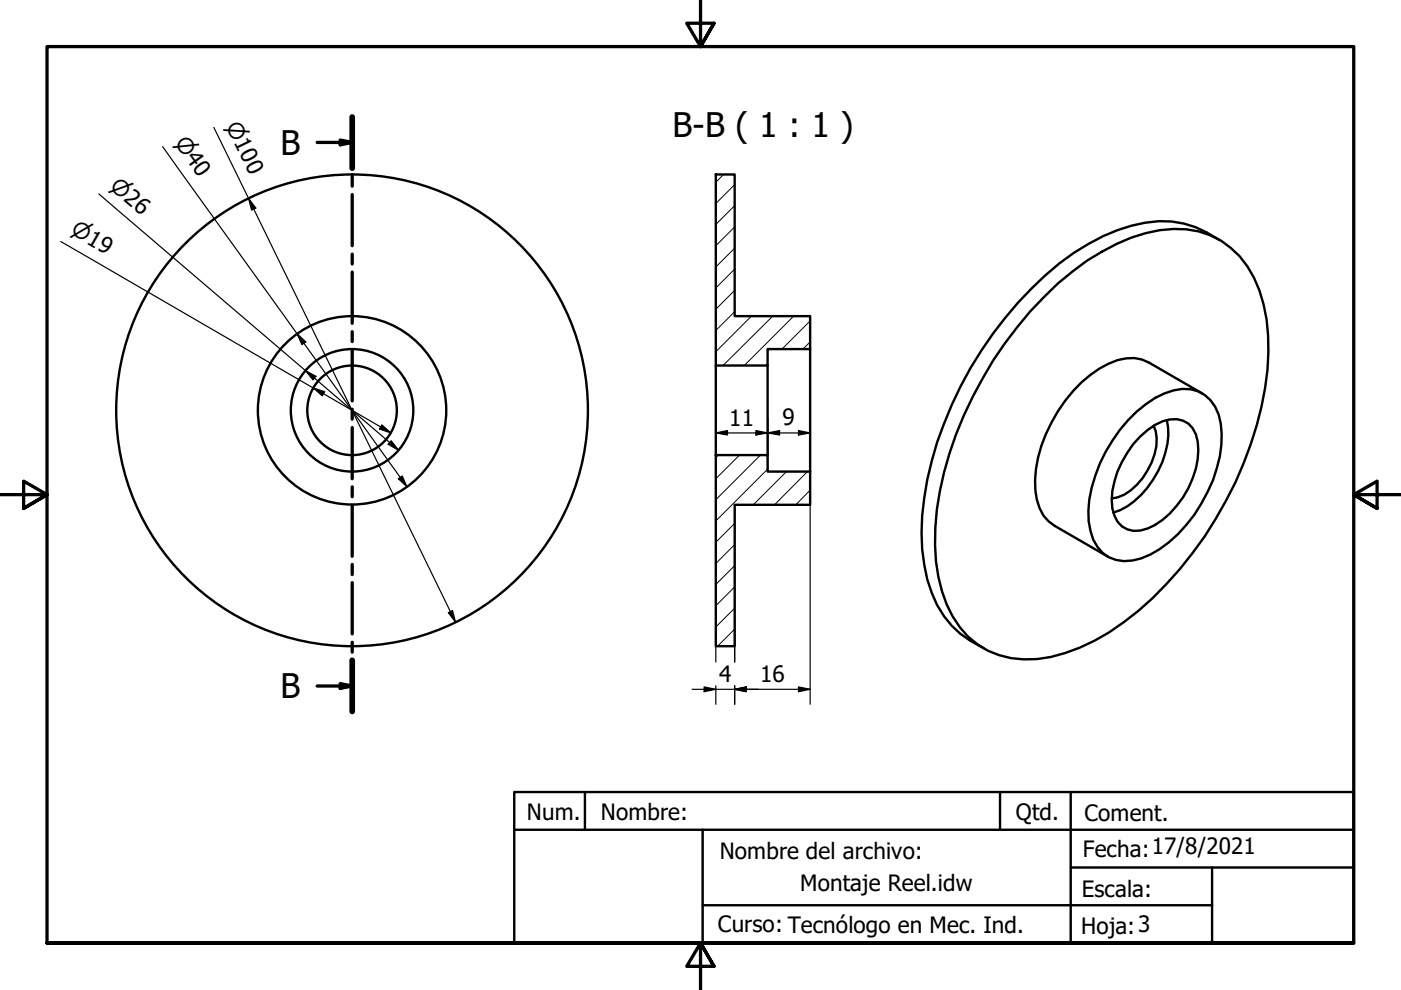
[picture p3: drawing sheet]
<svg xmlns="http://www.w3.org/2000/svg" width="297mm" height="210mm" viewBox="0 0 297 210" stroke-linecap="round" stroke-linejoin="round" font-family="sans-serif">
<!-- layer: Hatch (ISO) -->
<g fill="none" stroke="#000" stroke-width=".21">
<path d="M153.4 37l-1.6 1.6M155.8 39.2l-4 4M155.8 57.1l-4 4M155.8 52.6l-4 4M155.8 48.1l-4 4M155.8 43.6l-4 4M155.8 66.1l-4 4M155.8 61.6l-4 4M159.3 67l-7.5 7.6M162.8 77l-.5 .5M163.8 67l-10.5 10.5M168.3 67l-10.5 10.5"/>
<path d="M171.8 72.5l-1.6 1.5M171.8 68l-6 6M152.3 96.5l-.5 .5M156.8 96.5l-5 5M161.2 96.5l-9.4 9.5M162.8 99.5l-11 11M166.8 100l-7.1 7M171.2 100l-7 7M155.8 119.9l-4 4M155.8 115.5l-4 4M155.8 111l-4 4M171.8 103.9l-3.1 3.1"/>
<path d="M155.8 133.4l-3.7 3.6M155.8 128.9l-4 4M155.8 124.4l-4 4"/>
</g>
<!-- layer: Visible (ISO) -->
<g fill="none" stroke="#000" stroke-width=".51">
<path d="M151.8 37h4v30h16v7h-9v3.5h-11zM258.6 50.9a20.8 20.8 0 0 0-18.7-3 47.9 47.9 0 0 0-21.2 13.3 81.1 81.1 0 0 0-22.7 44.4 39.8 39.8 0 0 0 1.5 20.1 20.1 20.1 0 0 0 11.1 11.7M151.8 77.5v19M162.8 77.5v19M171.8 74v26M221.4 63a48.8 48.8 0 0 1 21.5-13.6 20.2 20.2 0 0 1 16 1.6 21.1 21.1 0 0 1 9 13.6 48.3 48.3 0 0 1-.4 21.6 82.5 82.5 0 0 1-26.1 43.3 43.9 43.9 0 0 1-18.6 9.8 19.1 19.1 0 0 1-17.6-4.3 25.9 25.9 0 0 1-6.8-16 63.4 63.4 0 0 1 5.9-30.9 81.9 81.9 0 0 1 17.1-25.1zM151.8 96.5h11v3.5h9v7h-16v30h-4zM241 87.3a17.3 17.3 0 0 1 9.6-4.8 7.4 7.4 0 0 1 7.8 5.4 22.1 22.1 0 0 1-1.2 13.9 30.7 30.7 0 0 1-13.3 15.8 10 10 0 0 1-8.8 .5 8.4 8.4 0 0 1-3.9-5.5 20 20 0 0 1 1-11.7 33.7 33.7 0 0 1 8.8-13.6zM241.7 92.6a10.9 10.9 0 0 1 7.8-3.7 4.9 4.9 0 0 1 4.4 4.7 19.3 19.3 0 0 1-7.4 16.6 9.4 9.4 0 0 1-6.2 2.4 4.6 4.6 0 0 1-4-3.3 11.7 11.7 0 0 1 0-7.2 21.7 21.7 0 0 1 5.4-9.5zM244.6 90.3a10.4 10.4 0 0 1-1.3 9.5 10.8 10.8 0 0 1-7.6 5.9M247.4 89.1a16.4 16.4 0 0 1-2.9 12.6 15.8 15.8 0 0 1-8.5 7M254.9 83.4l-11.3-6.5a8.7 8.7 0 0 0-8.6 .2 29.1 29.1 0 0 0-13.3 14.9 23.3 23.3 0 0 0-1.9 14 7.9 7.9 0 0 0 3.8 5.5l11.3 6.5"/>
<circle cx="74.6" cy="87" r="9.5"/>
<circle cx="74.6" cy="87" r="50"/>
<circle cx="74.6" cy="87" r="13"/>
<circle cx="74.6" cy="87" r="20"/>
</g>
<!-- layer: Section Line (ISO) -->
<g fill="none" stroke="#000" stroke-width=".7">
<path d="M67.2 30.2h7.5M72.1 29.7l2.6 .5-2.6 .5zM74.7 24.8v10.9M74.7 37.4v2.1M74.7 41.2v10.9M74.7 53.9v2.1M74.7 57.7v10.9M74.7 70.3v2.1M74.7 74.1v10.9M74.7 86.8v2.1M74.7 90.6v10.9M74.7 103.2v2.1"/>
<path d="M74.7 107.1v10.9M74.7 119.7v2.1M74.7 123.5v10.9M74.7 136.2v2.1M74.7 140v10.8M67.2 145.5h7.5M72.1 144.9l2.6 .6-2.6 .5z"/>
</g>
<path d="M74.7 24.8v10.9M74.7 140v10.8" fill="none" stroke="#000" stroke-width="1.2"/>
<g fill="#000">
<path d="M72.1 29.7l2.6 .5-2.6 .5z" fill-rule="evenodd"/>
<path d="M72.1 144.9l2.6 .6-2.6 .5z" fill-rule="evenodd"/>
</g>
<!-- layer: Border (ISO) -->
<path d="M148.5 -.1v10l-2.9-5h5.8l-2.9 5 2.9-5M0 104.9h10l-5-2.9v5.8l5-2.9-5 2.9M297 104.9h-10l5-2.9v5.8l-5-2.9 5 2.9M10 199.9v-190h277v190h-277h277M151.4 204.9l-2.9-5 2.9 5h-5.8l2.9-5v10" fill="none" stroke="#000" stroke-width=".7"/>
<!-- layer: Title (ISO) -->
<path d="M109 167.9h178v32h-178zM109 175.9h178M124 167.9v8M149 175.9v24M212 167.9v8M227 167.9v32M149 191.9h108M227 183.9h60M257 183.9v16" fill="none" stroke="#000" stroke-width=".51"/>
<!-- layer: Dimension (ISO) -->
<g fill="none" stroke="#000" stroke-width=".25">
<path d="M34.5 31.1l51.8 72.1M45.3 27l51.3 104.9M12.9 51.2l70 40.6M21 41.1l63.5 54.4M52.7 42.1l1.5 2-.9 .4zM63 70.8l1.8 1.7-.8 .6zM64.8 78.6l2.2 1.2-.6 .8zM66.4 82.3l2.4 .7-.5 .9zM81 90.1l1.9 1.7-2.4-.8zM82.9 93.4l1.6 2.1-2.2-1.3zM151.8 91.8l2.4-.5v.9zM151.8 88.6v7.9"/>
<path d="M151.8 91.8h20M160.3 91.3l2.5 .5-2.5 .4zM162.8 91.8l2.5-.5v.9zM162.8 88.6v11.4M169.3 91.3l2.5 .5-2.5 .4zM171.8 88.6v11.4M84.5 101.5l.8-.6 1 2.3zM155.8 107v33.4M171.8 107v42.3M95.1 129.9l.8-.5 .7 2.5zM151.8 137v3.4M146.7 146.1h25.1"/>
<path d="M149.3 145.6l2.5 .5-2.5 .6zM151.8 145.4v3.9M155.8 146.1l2.4-.5v1.1zM155.8 145.4v3.9M169.3 145.6l2.5 .5-2.5 .6z"/>
</g>
<g fill="#000">
<path d="M52.7 42.1l1.5 2-.9 .4z" fill-rule="evenodd"/>
<path d="M63 70.8l1.8 1.7-.8 .6z" fill-rule="evenodd"/>
<path d="M64.8 78.6l2.2 1.2-.6 .8z" fill-rule="evenodd"/>
<path d="M66.4 82.3l2.4 .7-.5 .9z" fill-rule="evenodd"/>
<path d="M81 90.1l1.9 1.7-2.4-.8z" fill-rule="evenodd"/>
<path d="M82.9 93.4l1.6 2.1-2.2-1.3z" fill-rule="evenodd"/>
<path d="M151.8 91.8l2.4-.5v.9z" fill-rule="evenodd"/>
<path d="M160.3 91.3l2.5 .5-2.5 .4z" fill-rule="evenodd"/>
<path d="M162.8 91.8l2.5-.5v.9z" fill-rule="evenodd"/>
<path d="M169.3 91.3l2.5 .5-2.5 .4z" fill-rule="evenodd"/>
<path d="M84.5 101.5l.8-.6 1 2.3z" fill-rule="evenodd"/>
<path d="M95.1 129.9l.8-.5 .7 2.5z" fill-rule="evenodd"/>
<path d="M149.3 145.6l2.5 .5-2.5 .6z" fill-rule="evenodd"/>
<path d="M155.8 146.1l2.4-.5v1.1z" fill-rule="evenodd"/>
<path d="M155.8 146.1l2.4-.5v1.1z" fill-rule="evenodd"/>
<path d="M169.3 145.6l2.5 .5-2.5 .6z" fill-rule="evenodd"/>
</g>
<g font-size="7.2">
<text x="142.6" y="29.1">B-B ( 1 : 1 )</text>
<text x="59.5" y="32.9">B</text>
<text x="59.5" y="148.1">B</text>
</g>
<g font-size="4.8">
<text x="154.6" y="90.3">11</text>
<text x="165.9" y="90.1">9</text>
<text x="152.5" y="144.6">4</text>
<text x="161.2" y="144.6">16</text>
<text x="111.7" y="173.8">Num.</text>
<text x="127.4" y="174">Nombre:</text>
<text x="215.4" y="174">Qtd.</text>
<text x="229.9" y="174">Coment.</text>
<text x="152.6" y="182">Nombre del archivo:</text>
<text x="229.6" y="181.6">Fecha:17/8/2021</text>
<text x="169.7" y="188.9">Montaje Reel.idw</text>
<text x="229.4" y="190.2">Escala:</text>
<text x="152.2" y="197.6">Curso: Tecnólogo en Mec. Ind.</text>
<text x="229.2" y="198">Hoja:3</text>
</g>
<g font-size="4.6">
<text x="47.8" y="26.6" transform="rotate(64 47.8 26.6)">⌀100</text>
<text x="36.9" y="30.3" transform="rotate(54 36.9 30.3)">⌀40</text>
<text x="23.1" y="39.8" transform="rotate(41 23.1 39.8)">⌀26</text>
<text x="14.8" y="49.5" transform="rotate(30 14.8 49.5)">⌀19</text>
</g>
</svg>
